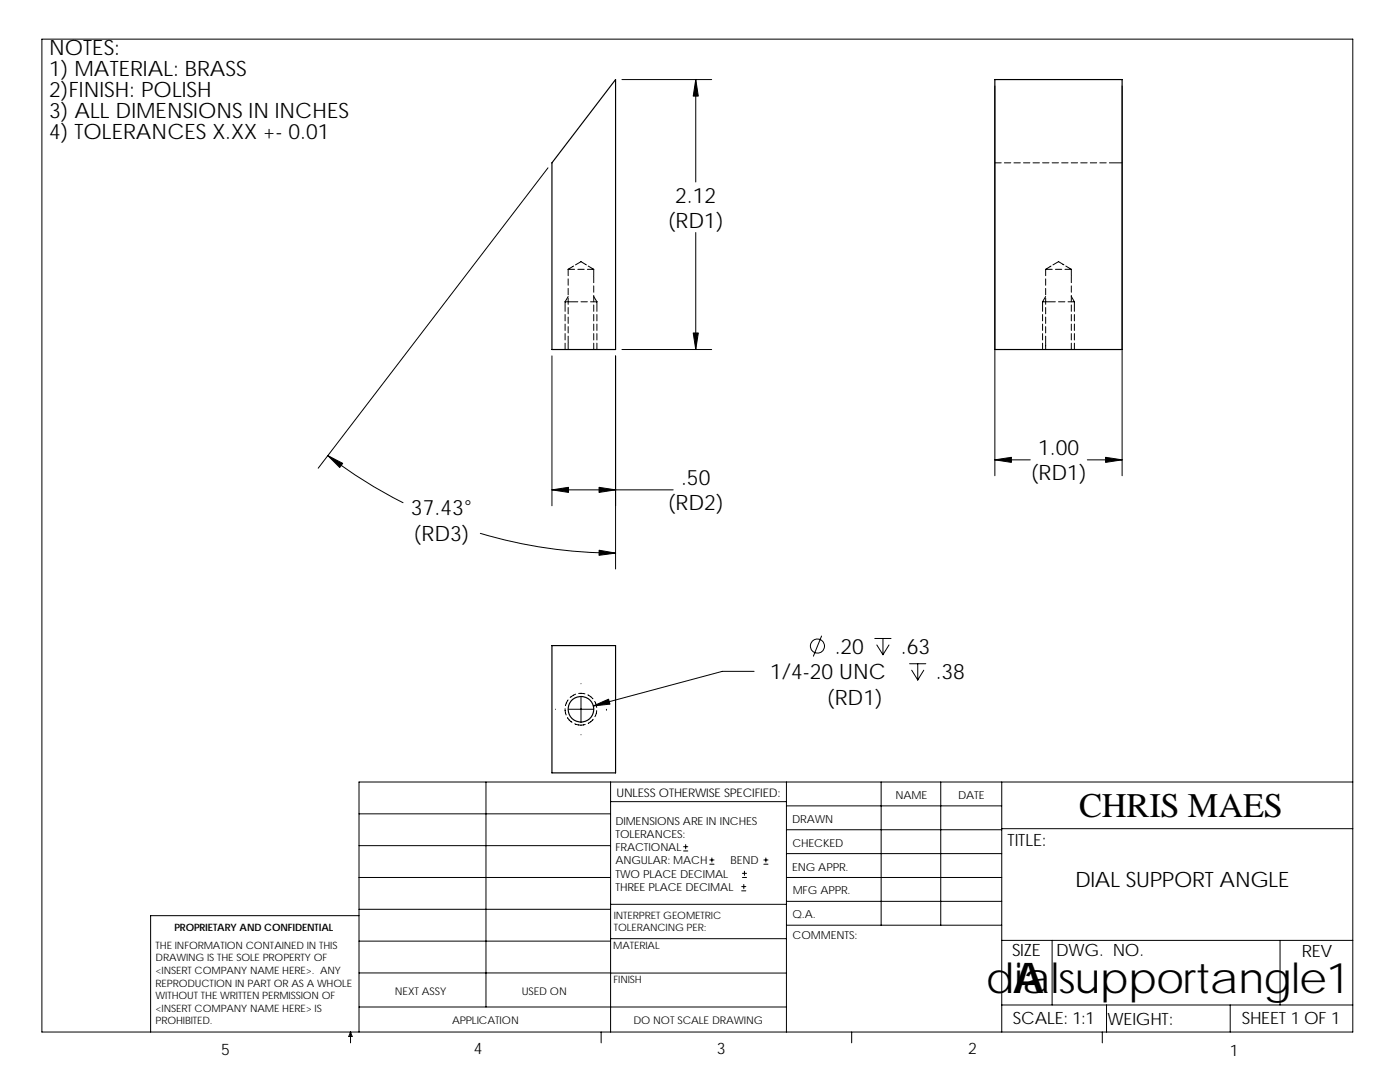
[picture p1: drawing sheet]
<svg xmlns="http://www.w3.org/2000/svg" width="279mm" height="216mm" viewBox="0 0 279 216" stroke-linecap="round" stroke-linejoin="round" font-family="sans-serif">
<g fill="none" stroke="#000" stroke-width=".2">
<path d="M8.4 7.8h261.6v198.1h-261.6zM124.1 15.9h17.9M138.9 15.9v20.4M198.5 17.1v77.8M223.9 17.1v77.8M109.4 33.5l-45.9 59.9M198.5 32.5h1.3M200.4 32.5h1.3M202.4 32.5h1.2M204.3 32.5h1.2M206.2 32.5h1.2M208.1 32.5h1.2"/>
<path d="M210 32.5h1.2M211.9 32.5h1.2M213.8 32.5h1.3M215.7 32.5h1.3M217.6 32.5h1.3M219.5 32.5h1.3M221.4 32.5h2.5M113.4 55.6v1.3M113.4 57.6v1.2M113.4 59.5v1.2M113.4 59.2l-.6 1M114.5 53.1l-1.1 .6"/>
<path d="M114.7 53.7h-1.3v1.3M115.3 53.7h1.3M115.9 52.2l1.1 .7M116 52.2l-1.1 .7M117.2 53.7h1.3M117.4 53.1l1.1 .6M118.5 53.7v1.3M118.5 55.1v1.3M118.5 57v1.3M118.5 58.9v1.3M118.5 59.2l.6 1M138.9 46.4v23.3"/>
<path d="M208.7 53.7v1.3M208.7 55.6v1.3M208.7 57.6v1.2M208.7 59.5v1.2M208.7 59.2l-.6 1M208.7 53.7h1.3M209.8 53.1l-1.1 .6M210.6 53.7h1.3M211.2 52.2l1.1 .7M211.2 52.2l-1.1 .7M212.5 53.7h1.3M212.7 53.1l1.1 .6"/>
<path d="M213.8 53.7v1.3M213.8 55.1v1.3M213.8 57v1.3M213.8 58.9v1.3M213.8 59.2l.6 1M110.2 71v29.9M112.8 60.2v1.9M112.8 60.2h2.5M112.8 62.8v1.2M112.8 64.7v1.2M112.8 66.6v1.2M112.8 68.5v1.2"/>
<path d="M113.4 68.5v1.2M113.4 61.4v1.2M113.4 63.3v1.2M113.4 65.2v1.2M113.4 67.1v1.2M116 60.2h1.2M117.9 60.2h1.2M118.5 60.9v1.2M118.5 62.8v1.2M118.5 64.7v1.2M118.5 66.6v1.2M118.5 68.5v1.2"/>
<path d="M119.1 60.2v1.9M119.1 62.8v1.2M119.1 64.7v1.2M119.1 66.6v1.2M119.1 68.5v1.2M122.9 71v42.5M124.1 69.7h17.9M208.1 60.2v1.9M208.1 60.2h2.5M208.1 62.8v1.2M208.1 64.7v1.2M208.1 66.6v1.2"/>
<path d="M208.1 68.5v1.2M208.7 61.4v1.2M208.7 63.3v1.2M208.7 65.2v1.2M208.7 67.1v1.2M208.7 68.5v1.2M211.2 60.2h1.3M213.1 60.2h1.3M213.8 60.9v1.2M213.8 62.8v1.2M213.8 64.7v1.2M213.8 66.6v1.2"/>
<path d="M213.8 68.5v1.2M214.4 60.2v1.9M214.4 62.8v1.2M214.4 64.7v1.2M214.4 66.6v1.2M214.4 68.5v1.2M65.4 90.9a97 97 0 0 0 15 9.4M110.2 97.7h24.1M198.5 91.8h7.1M217 91.8h6.9M95.9 106.4a94.8 94.8 0 0 0 27 4M113.4 139.7l-.6 1.1"/>
<path d="M114.9 138.5l-1.1 .7M115.5 138.4l1.2 .1M116 136.4h.1M116 139v5.1M117.3 138.7l1 .7M118.7 140l.4 1.2M150.5 134h-6.4l-25.7 6.9M164 126.9l-1.7 4M174.6 127.4h3.2M175 128.7l1.2 1.9M176.2 127.4v3.2M177.4 128.7l-1.2 1.9"/>
<path d="M181.5 132.4h3.3M181.9 133.7l1.3 2M183.2 132.4v3.3M184.4 133.7l-1.2 2M97 156v44.9M110.8 141.5h.1M112.8 141.4l.2 1.3M113.3 143.2l.9 .9M113.4 141.5h5.1M114.7 144.4l.2 .1a2.86 2.86 0 0 0 1.9 0M116 146.6h.1M118.4 143.5l-1 .8"/>
<path d="M119.1 141.8l-.4 1.2M121 141.5h.1M121.9 156v49.9M121.9 160h35.1M157 156v49.9M175.9 156v28.6M187.7 156v28.6M199.9 156v49.9M270 156h-198.4v49.9M71.6 175.1h50.3M71.6 168.7h50.3M71.6 162.4h50.3"/>
<path d="M136.4 169.8h.9M136.4 169h.9M136.8 168.5v.9M141.6 172.4h.9M141.6 171.6h.9M142.1 171.2v.8M148 177.8h.8M148 176.9h.8M148.2 175.1h.8M148.2 174.3h.8M148.4 176.5v.8M148.6 173.8v.9"/>
<path d="M152.4 172.4h.9M152.4 171.6h.9M152.8 171.2v.8M157 170.3h42.9M157 165.6h42.9M157 160.8h42.9M157 175.1h42.9M157 179.9h42.9M199.9 165.4h70.1M71.6 187.8h50.3M71.6 181.4h50.3M71.6 194.1h50.3"/>
<path d="M71.6 182.7h-41.5v23.2M121.9 194.2h35.1M121.9 187.3h35.1M121.9 180.4h35.1M157 184.6h42.9M199.9 187.6h70.1M210 187.6v12.9M255.5 187.6v12.9M70 205.9v2.2M70 205.9l.3 .9h-.7zM71.6 200.9h85.4M120 205.9v2.2"/>
<path d="M170 205.9v2.2M199.9 200.5h70.1M220 205.9v2.2M220.8 200.5v5.4M245.5 200.5v5.4"/>
<circle cx="163.1" cy="128.9" r="1.41"/>
</g>
<g fill="none" stroke="#000" stroke-width=".23">
<path d="M122.9 15.9v53.8h-12.7v-37.2zM198.5 15.9h25.4v53.8h-25.4zM110.2 128.8h12.7v25.4h-12.7z"/>
<circle cx="115.9" cy="141.5" r="2.56"/>
</g>
<g fill="#000" stroke="#000" stroke-width=".2">
<path d="M138.9 15.9l.5 3.3h-1.1z" fill-rule="evenodd"/>
<path d="M138.3 66.4h1.1l-.5 3.3z" fill-rule="evenodd"/>
<path d="M65.4 90.9l3 1.6-.6 .8z" fill-rule="evenodd"/>
<path d="M110.2 97.7l3.3-.5v1.1z" fill-rule="evenodd"/>
<path d="M119.5 97.2l3.4 .5-3.4 .6z" fill-rule="evenodd"/>
<path d="M198.5 91.8l3.3-.6v1.1z" fill-rule="evenodd"/>
<path d="M220.6 91.2l3.3 .6-3.3 .5z" fill-rule="evenodd"/>
<path d="M119.6 109.8l3.3 .6-3.4 .4z" fill-rule="evenodd"/>
<path d="M118.4 140.9l3.1-1.4 .2 1z" fill-rule="evenodd"/>
</g>
<g font-size="8.5">
<text x="196.8" y="198.1">dialsupportangle1</text>
<text x="202.2" y="198.2">A</text>
</g>
<text font-size="6.9" x="215.4" y="163">CHRIS MAES</text>
<g font-size="4.2">
<text x="9.8" y="11">NOTES:</text>
<text x="9.8" y="15.2">1) MATERIAL: BRASS</text>
<text x="9.8" y="19.3">2)FINISH: POLISH</text>
<text x="9.8" y="23.5">3) ALL DIMENSIONS IN INCHES</text>
<text x="9.8" y="27.7">4) TOLERANCES X.XX +- 0.01</text>
<text x="134.7" y="40.4">2.12</text>
<text x="133.3" y="45.5">(RD1)</text>
<text x="205.7" y="95.9">(RD1)</text>
<text x="207.2" y="90.8">1.00</text>
<text x="133.3" y="101.9">(RD2)</text>
<text x="135.9" y="96.8">.50</text>
<text x="82" y="102.8">37.43°</text>
<text x="82.5" y="107.9">(RD3)</text>
<text x="166.6" y="130.5">.20</text>
<text x="179.8" y="130.5">.63</text>
<text x="153.7" y="135.6">1/4-20 UNC</text>
<text x="186.7" y="135.6">.38</text>
<text x="165" y="140.6">(RD1)</text>
<text x="214.6" y="176.9">DIAL SUPPORT ANGLE</text>
</g>
<g font-size="3.4">
<text x="201.1" y="168.8">TITLE:</text>
<text x="202" y="190.8">SIZE</text>
<text x="210.8" y="190.8">DWG. NO.</text>
<text x="259.8" y="190.9">REV</text>
<text x="202.1" y="204.4">SCALE: 1:1</text>
<text x="221" y="204.5">WEIGHT:</text>
<text x="247.8" y="204.4">SHEET 1 OF 1</text>
</g>
<g font-size="3.2">
<text x="44.2" y="210.4">5</text>
<text x="94.6" y="210.3">4</text>
<text x="143" y="210.4">3</text>
<text x="193.2" y="210.4">2</text>
<text x="245.4" y="210.7">1</text>
</g>
<text font-size="2.4" x="123" y="158.9">UNLESS OTHERWISE SPECIFIED:</text>
<g font-size="2.2">
<text x="178.7" y="159.4">NAME</text>
<text x="191.2" y="159.4">DATE</text>
<text x="122.8" y="164.5">DIMENSIONS ARE IN INCHES</text>
<text x="122.8" y="167.2">TOLERANCES:</text>
<text x="158.1" y="164.2">DRAWN</text>
<text x="122.8" y="169.8">FRACTIONAL</text>
<text x="122.8" y="172.5">ANGULAR: MACH</text>
<text x="145.8" y="172.5">BEND</text>
<text x="158.1" y="173.7">ENG APPR.</text>
<text x="158.1" y="169.1">CHECKED</text>
<text x="122.8" y="175.1">TWO PLACE DECIMAL</text>
<text x="122.8" y="177.8">THREE PLACE DECIMAL</text>
<text x="158.2" y="178.5">MFG APPR.</text>
<text x="158.2" y="183.2">Q.A.</text>
<text x="158.2" y="187.4">COMMENTS:</text>
</g>
<g font-size="2.1">
<text x="78.8" y="198.5">NEXT ASSY</text>
<text x="104.1" y="198.5">USED ON</text>
<text x="90.2" y="204.3">APPLICATION</text>
<text x="126.4" y="204.4">DO NOT SCALE DRAWING</text>
</g>
<g font-size="2">
<text x="34.8" y="185.7">PROPRIETARY AND CONFIDENTIAL</text>
<text x="122.5" y="183.3">INTERPRET GEOMETRIC</text>
<text x="122.5" y="185.9">TOLERANCING PER:</text>
<text x="31.1" y="189.3">THE INFORMATION CONTAINED IN THIS</text>
<text x="31.1" y="191.8">DRAWING IS THE SOLE PROPERTY OF</text>
<text x="122.4" y="189.4">MATERIAL</text>
<text x="31.1" y="194.3">&lt;INSERT COMPANY NAME HERE&gt;. ANY</text>
<text x="31.1" y="196.9">REPRODUCTION IN PART OR AS A WHOLE</text>
<text x="122.4" y="196.2">FINISH</text>
<text x="31.1" y="199.4">WITHOUT THE WRITTEN PERMISSION OF</text>
<text x="31.1" y="201.9">&lt;INSERT COMPANY NAME HERE&gt; IS</text>
<text x="31.1" y="204.4">PROHIBITED.</text>
</g>
</svg>
